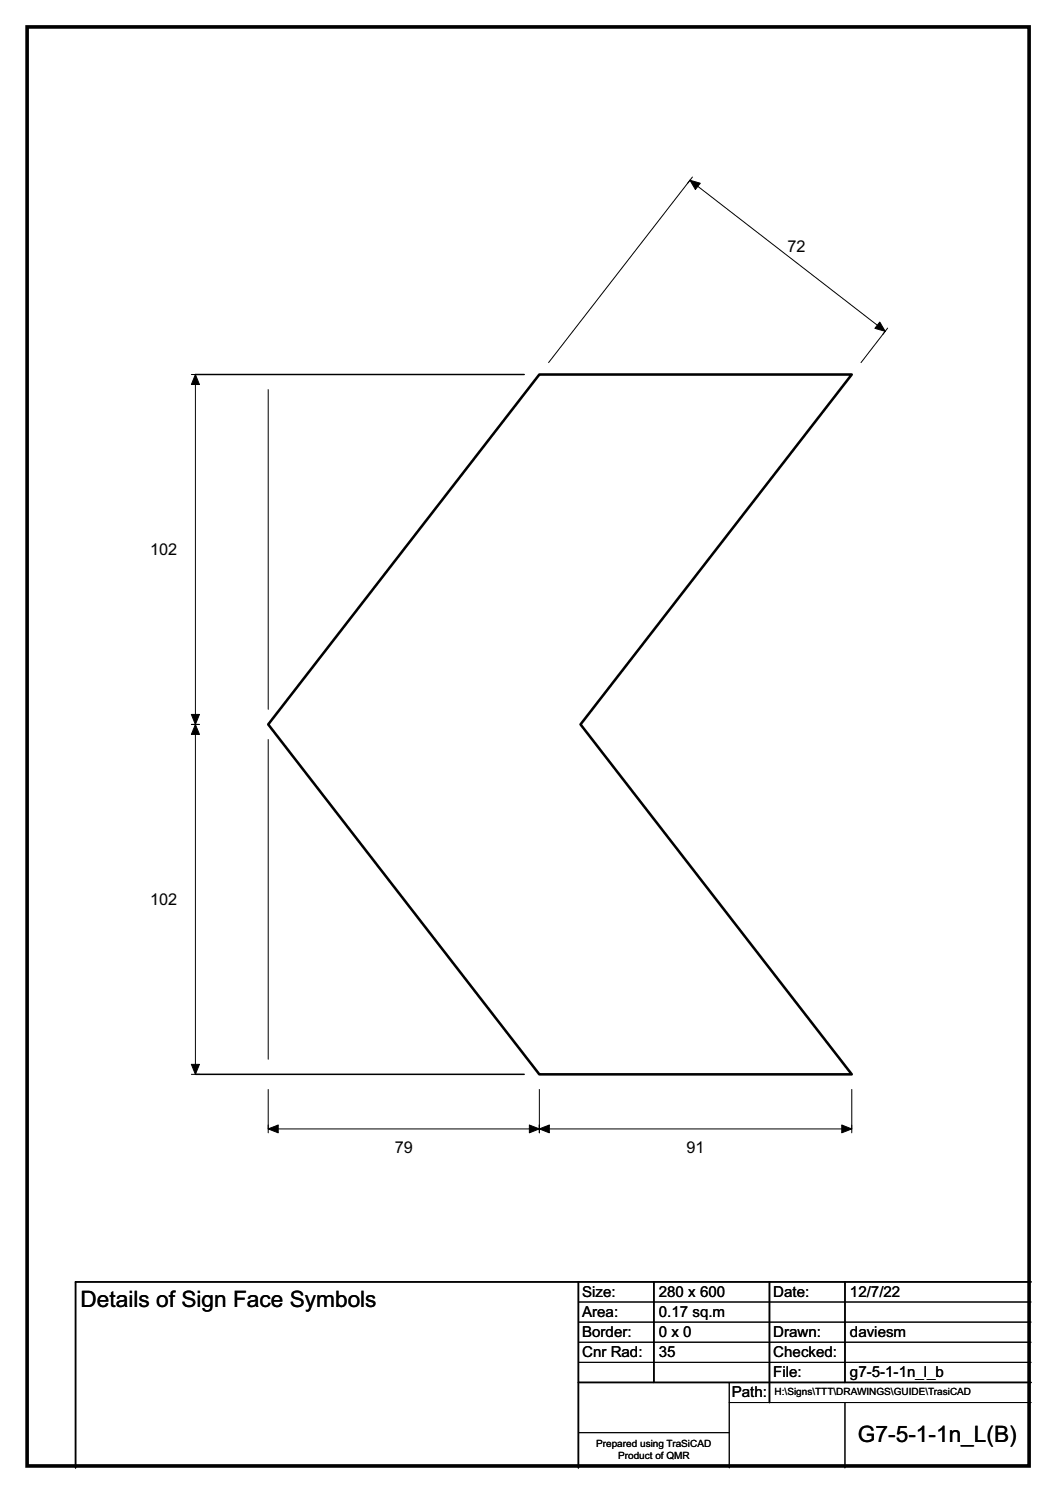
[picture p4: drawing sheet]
<svg xmlns="http://www.w3.org/2000/svg" width="210mm" height="297mm" viewBox="0 0 210 297" stroke-linecap="round" stroke-linejoin="round" font-family="sans-serif">
<path d="M38.9 74.5h65.3M38.9 213.7h65.3M115 255v37M130 255v20M153 255v24M168 255v20M205 255h-190v37M115 275h90" fill="none" stroke="#000" stroke-width=".3"/>
<g fill="none" stroke="#000" stroke-width=".2">
<path d="M137.7 35.2l-1 1.3M38.1 74.5h1.6M38.9 74.5v139.2M53.3 77.5v63.6M109.1 72.1l28.1-36.2 38.8 30-4.8 6.2M176.5 65.3l-1 1.3M38.1 144.1h1.6M53.3 147.1v63.6M38.1 213.7h1.6M53.3 216.8v8.6M107.2 216.8v8.6M169.4 216.8v8.6"/>
<path d="M53.3 224.6h116.1M115 259h90M115 263h90M115 267h90M115 271h90M145 279h60M145 275v17M168 279v13M115 285h30"/>
</g>
<g fill="#000" stroke="#000" stroke-width=".2">
<path d="M137.2 35.9l2 .6-.9 1.2z" fill-rule="evenodd"/>
<path d="M38.9 74.5l.8 2h-1.6z" fill-rule="evenodd"/>
<path d="M174.9 64.1l1.1 1.8-2-.6z" fill-rule="evenodd"/>
<path d="M38.1 142.1h1.6l-.8 2z" fill-rule="evenodd"/>
<path d="M38.9 144.1l.8 2h-1.6z" fill-rule="evenodd"/>
<path d="M38.1 211.8h1.6l-.8 1.9z" fill-rule="evenodd"/>
<path d="M53.3 224.6l2-.8v1.6z" fill-rule="evenodd"/>
<path d="M107.2 224.6l2-.8v1.6z" fill-rule="evenodd"/>
<path d="M105.3 223.8l1.9 .8-1.9 .8z" fill-rule="evenodd"/>
<path d="M167.4 223.8l2 .8-2 .8z" fill-rule="evenodd"/>
</g>
<path d="M107.2 74.5h62.2l-54 69.6 54 69.6h-62.2l-53.9-69.6z" fill="none" stroke="#000" stroke-width=".51"/>
<path d="M5.4 5.4h199.2v286.3h-199.2z" fill="none" stroke="#000" stroke-width=".72"/>
<g font-size="4.5">
<text x="16" y="260.1">Details of Sign Face Symbols</text>
<text x="170.6" y="286.9">G7-5-1-1n_L(B)</text>
</g>
<g font-size="3.2">
<text x="156.6" y="50.2">72</text>
<text x="29.8" y="110.4">102</text>
<text x="29.8" y="180">102</text>
<text x="78.5" y="229.3">79</text>
<text x="136.5" y="229.3">91</text>
</g>
<g font-size="3">
<text x="115.7" y="258">Size:</text>
<text x="131" y="258">280 x 600</text>
<text x="153.8" y="258">Date:</text>
<text x="169" y="258">12/7/22</text>
<text x="115.8" y="262">Area:</text>
<text x="131" y="262">0.17 sq.m</text>
<text x="115.8" y="266">Border:</text>
<text x="115.8" y="270">Cnr Rad:</text>
<text x="131" y="266">0 x 0</text>
<text x="131" y="270">35</text>
<text x="153.8" y="266">Drawn:</text>
<text x="153.8" y="270">Checked:</text>
<text x="169" y="266">daviesm</text>
<text x="153.8" y="274">File:</text>
<text x="169" y="274">g7-5-1-1n_l_b</text>
<text x="145.5" y="278">Path:</text>
</g>
<g font-size="2">
<text x="154" y="277.6">H:\Signs\TTT\DRAWINGS\GUIDE\TrasiCAD</text>
<text x="118.5" y="287.8">Prepared using TraSiCAD</text>
<text x="122.9" y="290.2">Product of QMR</text>
</g>
</svg>
